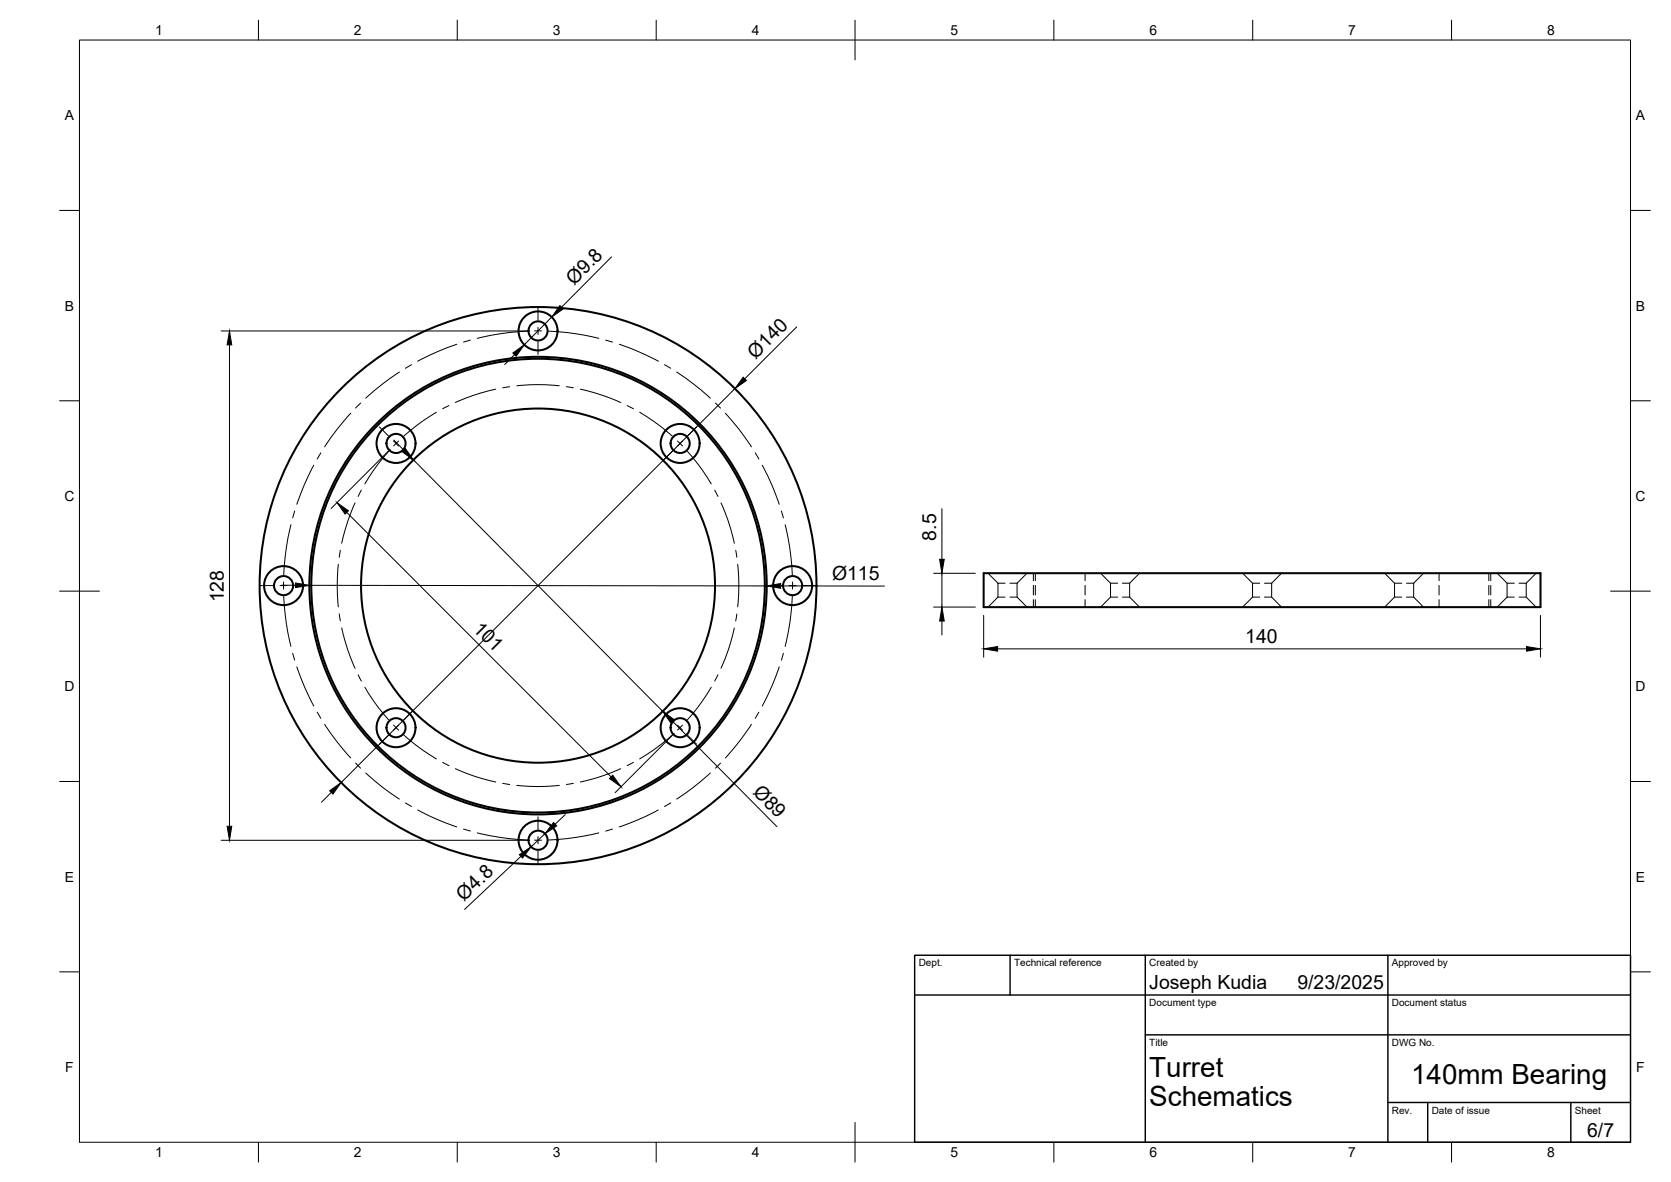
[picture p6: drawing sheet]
<svg xmlns="http://www.w3.org/2000/svg" width="420mm" height="297mm" viewBox="0 0 420 297" stroke-linecap="round" stroke-linejoin="round" font-family="sans-serif">
<!-- layer: Visible -->
<g fill="none" stroke="#000" stroke-width=".51">
<path d="M247.3 144h140v8.6h-140z"/>
<circle cx="135.3" cy="83.2" r="4.9"/>
<circle cx="135.3" cy="83.2" r="2.4"/>
<circle cx="99.6" cy="111.4" r="4.9"/>
<circle cx="99.6" cy="111.4" r="2.4"/>
<circle cx="171" cy="111.4" r="4.9"/>
<circle cx="171" cy="111.4" r="2.4"/>
<circle cx="71.3" cy="147.2" r="4.9"/>
<circle cx="71.3" cy="147.2" r="2.4"/>
<circle cx="135.3" cy="147.2" r="70"/>
<circle cx="135.3" cy="147.2" r="57"/>
<circle cx="135.3" cy="147.2" r="44.5"/>
<circle cx="135.3" cy="147.2" r="57.5"/>
<circle cx="199.3" cy="147.2" r="4.9"/>
<circle cx="199.3" cy="147.2" r="2.4"/>
<circle cx="99.6" cy="182.9" r="4.9"/>
<circle cx="99.6" cy="182.9" r="2.4"/>
<circle cx="171" cy="182.9" r="4.9"/>
<circle cx="171" cy="182.9" r="2.4"/>
<circle cx="135.3" cy="211.2" r="4.9"/>
<circle cx="135.3" cy="211.2" r="2.4"/>
</g>
<!-- layer: Hidden -->
<g fill="none" stroke="#000" stroke-width=".25">
<path d="M248.4 144l2.5 2.6M250.9 146.6h1.8M250.9 150.1h1.8M250.9 146.6v3.5M250.9 150.1l-2.5 2.5M253.9 146.6h1.8M253.9 150.1h1.8M255.7 146.6v3.5l2.5 2.5M258.2 144l-2.5 2.6M259.8 144v1.9M259.8 147.1v2.4M259.8 150.7v1.9"/>
<path d="M260.3 144v1.9M260.3 147.1v2.4M260.3 150.7v1.9M272.8 144v1.9M272.8 147.1v2.4M272.8 150.7v1.9M276.7 144l2.5 2.6M279.2 150.1h1.8M279.2 146.6h1.8M279.2 146.6v3.5l-2.5 2.5M282.2 150.1h1.8M282.2 146.6h1.8"/>
<path d="M284 150.1l2.5 2.5M284 146.6v3.5M286.5 144l-2.5 2.6M312.4 144l2.5 2.6M314.9 146.6h1.8M314.9 150.1h1.8M314.9 146.6v3.5M314.9 150.1l-2.5 2.5M317.9 146.6h1.8M317.9 150.1h1.8M319.7 146.6v3.5l2.5 2.5M322.2 144l-2.5 2.6"/>
<path d="M348.1 144l2.5 2.6M350.6 150.1h1.9M350.6 146.6h1.9M350.6 146.6v3.5l-2.5 2.5M353.7 150.1h1.8M353.7 146.6h1.8M355.5 150.1l2.4 2.5M355.5 146.6v3.5M357.9 144l-2.4 2.6M361.8 144v1.9M361.8 147.1v2.4M361.8 150.7v1.9"/>
<path d="M374.4 144v1.9M374.4 147.1v2.4M374.4 150.7v1.9M374.8 144v1.9M374.8 147.1v2.4M374.8 150.7v1.9M376.4 144l2.5 2.6M378.9 146.6h1.8M378.9 150.1h1.8M378.9 146.6v3.5M378.9 150.1l-2.5 2.5M382 146.6h1.8"/>
<path d="M382 150.1h1.8M383.8 146.6v3.5l2.4 2.5M386.2 144l-2.4 2.6"/>
</g>
<!-- layer: BORDER -->
<g fill="none" stroke="#000" stroke-width=".25">
<path d="M20 10.1h390v276.9h-390zM65 5.1v5M115 5.1v5M165 5.1v5M215 5.1v10M265 5.1v5M315 5.1v5M365 5.1v5M15 52.9h5M410 52.9h5M15 100.7h5M410 100.7h5"/>
<path d="M15 148.6h10M405 148.6h10M15 196.4h5M410 196.4h5M15 244.2h5M410 244.2h5M65 287v5M115 287v5M165 287v5M215 282.1v9.9M265 287v5M315 287v5"/>
<path d="M365 287v5"/>
</g>
<!-- layer: TITLEBLOCK -->
<path d="M230 240.1h180v46.9h-180zM230 250h180M254 240.1v9.9M288 240.1v46.9M349 240.1v46.9M288 260.1h122M349 277.1h61M359 277.1v9.9M395 277.1v9.9" fill="none" stroke="#000" stroke-width=".36"/>
<!-- layer: Smart Centers -->
<g fill="none" stroke="#000" stroke-width=".25">
<path d="M135.3 77.3v3.2M100.4 93.5l-4.3 3-4.1 3.6M103.5 91.6l-1.6 .9M114.9 86.5l-4.8 1.8-5.1 2.5M118.3 85.5l-1.7 .5M124.7 97.8l-5.6 1.5-4.6 1.8M128.2 97.2l-1.8 .3M129.9 97l5.4-.3 5.3 .3M132.6 83.2l-6.9 .7-5.7 1.1M135.3 82.3v1.8M135.3 85.8v3.3M136.2 83.2h-1.8"/>
<path d="M138 83.2l6.9 .7 5.7 1.1M142.4 97.2l1.8 .3M145.9 97.8l5.5 1.5 4.7 1.9M152.3 85.5l1.7 .5M155.7 86.5l4.8 1.8 5 2.5M167.1 91.6l1.5 .9M170.1 93.5l4.3 3 4.2 3.6M78.9 116.9l-2.4 5.1-1.9 4.7M80.7 113.8l-.9 1.5M88.2 103.9l-3.5 4.1-3.1 4.3M90.7 101.3l-1.3 1.2M95.4 107.3l2.3 2.3"/>
<path d="M97.7 113.4l-3.8 4.8-2.2 3.4M99 110.8l1.2 1.3M100.2 110.8l-1.2 1.3M101.5 113.4l2.2 2.2M109.7 103.6l-5 3.4-3.2 2.6M112.9 101.9l-1.6 .8M157.7 101.9l1.6 .8M160.8 103.6l5.1 3.4 3.2 2.6M169.1 113.4l-2.3 2.2M170.4 110.8l1.2 1.3M171.6 110.8l-1.2 1.3M172.8 113.4l2.7 3.2 3.3 5"/>
<path d="M175.2 107.3l-2.3 2.3M179.9 101.3l1.3 1.3M182.4 103.9l3.5 4.1 3.1 4.3M189.9 113.8l.9 1.5M191.7 116.9l2.4 5.1 1.8 4.7M73.2 131.9l-1.2 5.6-.7 7M74.1 128.4l-.5 1.7M85.6 138.3l-.3 1.7M89.3 126.4l-1.9 4.6-1.5 5.5M90.8 123.2l-.8 1.6M179.7 123.2l.8 1.6M181.3 126.4l1.8 4.6 1.5 5.5"/>
<path d="M185 138.3l.3 1.7M196.5 128.4l.5 1.7M197.4 131.9l1.2 5.6 .6 7M65.4 147.2h3.2M70.4 147.2h1.8M71.3 146.3v1.7M71.3 149.8l.7 7 1.2 5.6M74 147.2h3.2M85.1 141.8l-.3 5.4 .3 5.3M85.3 154.3l.3 1.7M85.9 157.8l1.5 5.5 1.9 4.6M184.6 157.8l-1.5 5.5-1.8 4.6"/>
<path d="M185.3 154.3l-.3 1.7M185.5 141.8l.3 5.4-.3 5.3M193.4 147.2h3.2M198.4 147.2h1.8M199.2 149.8l-.6 7-1.2 5.6M199.3 146.3v1.7M202 147.2h3.2M73.6 164.2l.5 1.7M74.6 167.6l1.9 4.7 2.4 5.1M79.8 179l.9 1.5M90 169.6l.8 1.6M91.7 172.7l3.4 5.1 2.6 3.1"/>
<path d="M103.7 178.7l-2.2 2.3M166.8 178.7l2.3 2.3M178.8 172.7l-3.3 5.1-2.7 3.1M180.5 169.6l-.8 1.6M190.8 179l-.9 1.5M195.9 167.6l-1.8 4.7-2.4 5.1M197 164.2l-.5 1.7M81.6 182l3.1 4.3 3.5 4.2M89.4 191.8l1.3 1.2M92 194.3l4.1 3.5 4.3 3M97.7 184.8l-2.3 2.2M99 182.2l1.2 1.3"/>
<path d="M100.2 182.2l-1.2 1.3M101.5 184.7l3.2 2.6 5 3.4M111.3 191.6l1.6 .8M114.5 193.2l4.6 1.8 5.6 1.5M126.4 196.9l1.8 .3M129.9 197.4l5.4 .3 5.3-.3M144.2 196.9l-1.8 .3M156.1 193.2l-4.7 1.8-5.5 1.5M159.3 191.6l-1.6 .8M169.1 184.7l-4.9 3.8-3.4 2.2M170.4 182.2l1.2 1.3M171.6 182.2l-1.2 1.3"/>
<path d="M172.9 184.8l2.3 2.2M178.6 194.3l-4.2 3.5-4.3 3M181.2 191.8l-1.3 1.2M188.9 182l-3 4.3-3.5 4.2M101.9 201.8l1.6 .9M105 203.5l5.1 2.5 4.8 1.8M116.5 208.4l1.8 .4M120 209.3l5.7 1.1 6.9 .7M135.3 205.3v3.2M135.3 210.3v1.8M135.3 213.8v3.3M136.2 211.1h-1.8"/>
<path d="M150.6 209.3l-5.7 1.1-6.9 .7M154 208.4l-1.7 .5M165.5 203.5l-5 2.5-4.8 1.8M168.6 201.8l-1.5 .9"/>
</g>
<!-- layer: FD_Dimensions -->
<g fill="none" stroke="#000" stroke-width=".25">
<path d="M138.7 79.7l-6.9 6.9M153.8 64.5l-12.6 12.7M55.6 83.2h77.6M57.7 86.7v121M129.4 89.1l-2.5 2.5M184.8 97.7l-99 98.9M200.3 82.2l-13 13M98.1 112.9l-14.9 14.9M99 110.6l2.5 2.5M103.9 115.6l62.7 63.2M87.2 128.8l66.5 66.4M236.8 127.9v12.7"/>
<path d="M70.8 147.1h3.5M77.8 147.1l115 .1M196.3 147.2l26.1 .1M234.7 152.6h10.5M234.7 144.1h10.5M236.8 144.1v8.5M236.8 156.1v3.5M247.3 154.7v10.4M387.3 154.7v10.4M250.8 163.1h133M83.3 199.1l-2.5 2.5M169.1 181.2l26.2 26.5"/>
<path d="M169.5 184.3l-14.8 14.9M55.6 211.2h77.6M131 215.2l-14.2 13.3M137 209.5l-3.5 3.3M142.1 204.7l-2.5 2.4"/>
</g>
<g fill="#000" stroke="#000" stroke-width=".25">
<path d="M140.8 76.8l.8 .8-2.9 2.1zM57.7 83.2l.6 3.5h-1.2zM128.9 88.7l2.9-2.1-2 2.9zM186.9 94.8l.8 .8-2.9 2.1zM101.1 113.5l.8-.8 2 2.9zM84.7 126.3l2.9 2.1-.8 .8zM74.3 146.5l3.5 .6-3.5 .6zM192.8 147.2l3.5-.6v1.2zM236.8 152.6l.6 3.5h-1.1zM236.3 140.6h1.1l-.6 3.5zM247.3 163.1l3.5-.6v1.1zM383.8 162.5l3.5 .6-3.5 .5z"/>
<path d="M82.9 198.7l2.9-2.1-2.1 2.9zM153.2 195.7l.9-.9 2 2.9zM166.6 178.8l2.9 2-.8 .9zM57.1 207.7h1.2l-.6 3.5zM130.6 214.8l2.9-2-2.1 2.8zM139.2 206.7l.8 .8-3 2z"/>
</g>
<g font-size="7">
<text x="289" y="270.6">Turret</text>
<text x="354.8" y="272.3">140mm Bearing</text>
<text x="289" y="278.1">Schematics</text>
</g>
<g font-size="4.9">
<text x="144.4" y="71.8" transform="rotate(-45 144.4 71.8)">Ø9.8</text>
<text x="189.9" y="90.3" transform="rotate(-45 189.9 90.3)">Ø140</text>
<text x="235.4" y="135.9" transform="rotate(-90 235.4 135.9)">8.5</text>
<text x="209.2" y="145.7">Ø115</text>
<text x="56.2" y="151.4" transform="rotate(-90 56.2 151.4)">128</text>
<text x="118.7" y="158.2" transform="rotate(45 118.7 158.2)">101</text>
<text x="313.1" y="161.6">140</text>
<text x="189.1" y="199.2" transform="rotate(45 189.1 199.2)">Ø89</text>
<text x="116.6" y="226.6" transform="rotate(-43 116.6 226.6)">Ø4.8</text>
<text x="289" y="248.5">Joseph Kudia</text>
<text x="326.2" y="248.5">9/23/2025</text>
<text x="399.1" y="285.7">6/7</text>
</g>
<g font-size="3.5">
<text x="39" y="8.8">1</text>
<text x="89" y="8.8">2</text>
<text x="139" y="8.8">3</text>
<text x="189" y="8.8">4</text>
<text x="239" y="8.8">5</text>
<text x="289" y="8.8">6</text>
<text x="339" y="8.8">7</text>
<text x="389" y="8.8">8</text>
<text x="16.3" y="30.2">A</text>
<text x="411.3" y="30.2">A</text>
<text x="16.3" y="78">B</text>
<text x="411.3" y="78">B</text>
<text x="16.2" y="125.9">C</text>
<text x="411.2" y="125.9">C</text>
<text x="16.2" y="173.7">D</text>
<text x="411.2" y="173.7">D</text>
<text x="16.3" y="221.6">E</text>
<text x="411.3" y="221.6">E</text>
<text x="16.4" y="269.4">F</text>
<text x="411.4" y="269.4">F</text>
<text x="39" y="290.8">1</text>
<text x="89" y="290.8">2</text>
<text x="139" y="290.8">3</text>
<text x="189" y="290.8">4</text>
<text x="239" y="290.8">5</text>
<text x="289" y="290.8">6</text>
<text x="339" y="290.8">7</text>
<text x="389" y="290.8">8</text>
</g>
<g font-size="2.5">
<text x="231" y="242.9">Dept.</text>
<text x="255" y="242.9">Technical reference</text>
<text x="289" y="242.9">Created by</text>
<text x="350" y="242.9">Approved by</text>
<text x="289" y="252.8">Document type</text>
<text x="350" y="252.8">Document status</text>
<text x="289" y="262.9">Title</text>
<text x="350" y="262.9">DWG No.</text>
<text x="350" y="279.9">Rev.</text>
<text x="360" y="279.9">Date of issue</text>
<text x="396" y="279.9">Sheet</text>
</g>
</svg>
